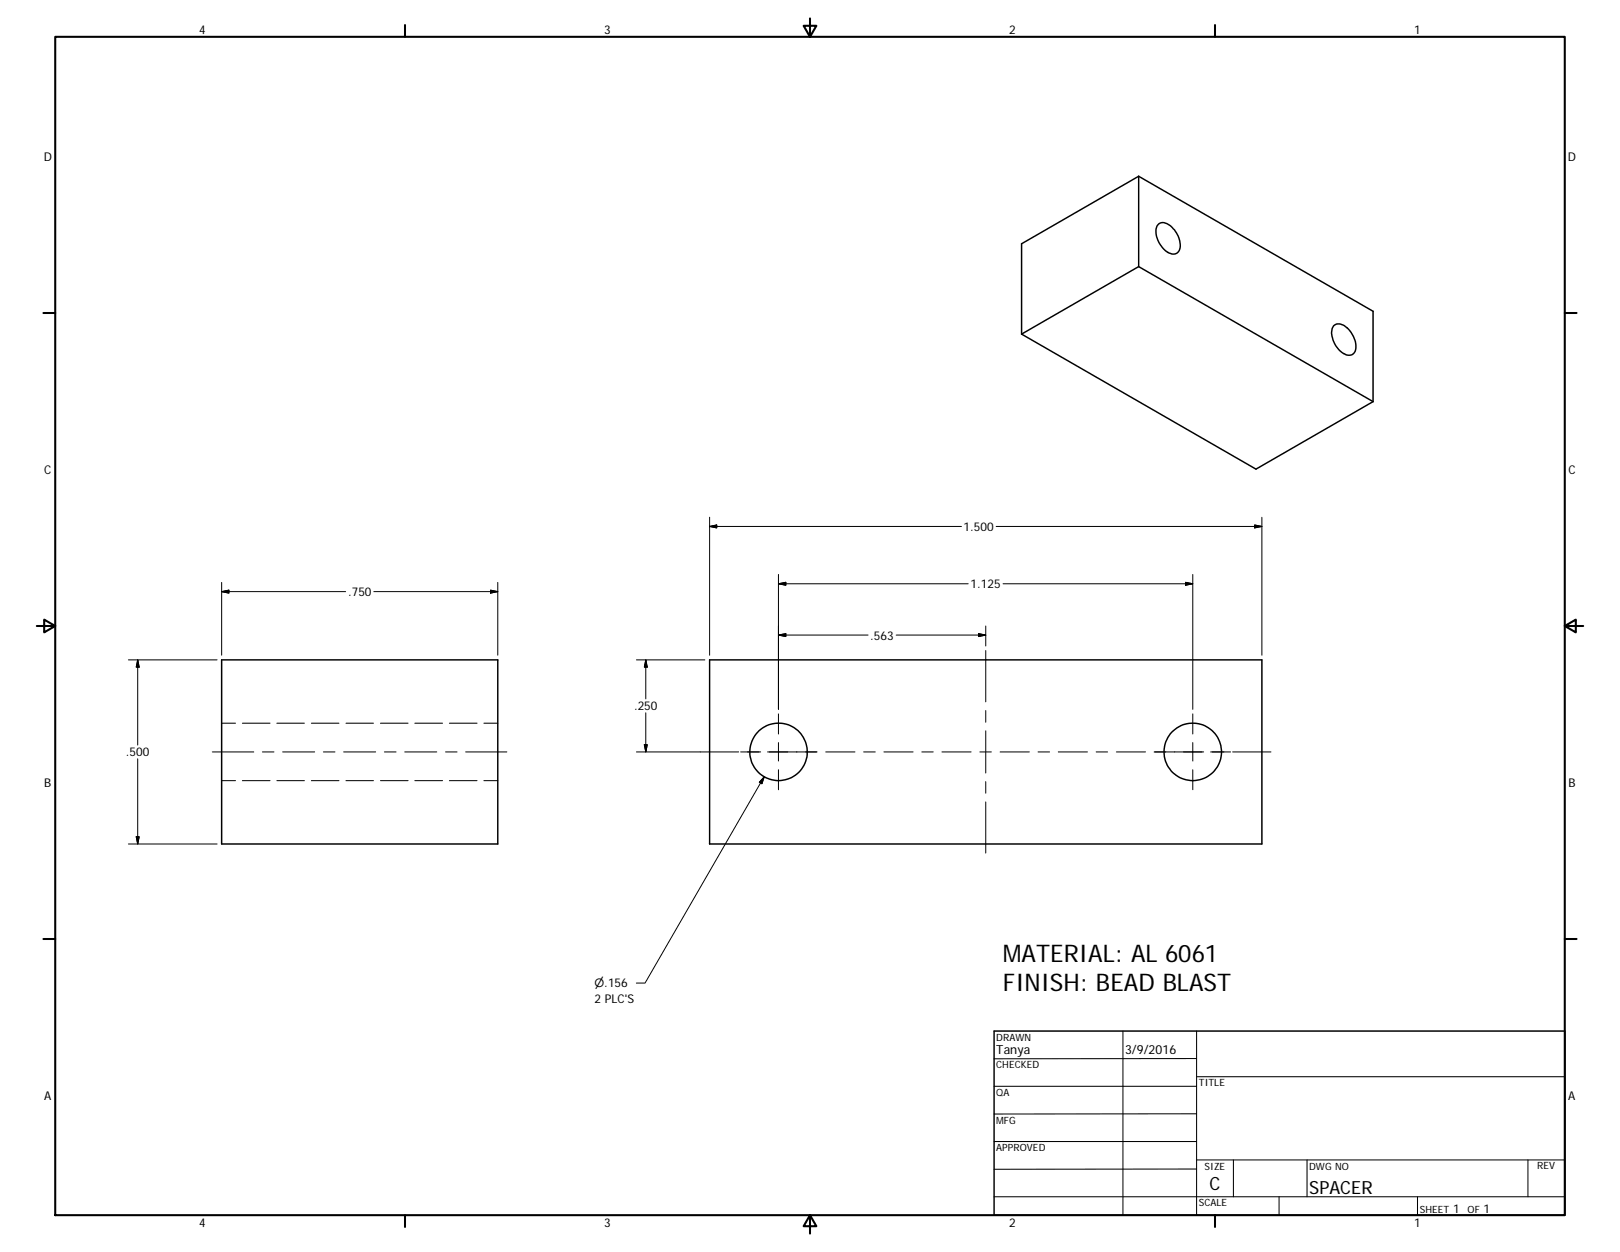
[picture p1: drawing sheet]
<svg xmlns="http://www.w3.org/2000/svg" width="279mm" height="216mm" viewBox="0 0 279 216" stroke-linecap="round" stroke-linejoin="round" font-family="sans-serif">
<g fill="none" stroke="#000" stroke-width=".25">
<path d="M196.4 30.4l-20.2 11.6v15.6M196.4 30.4l40.4 23.3v15.6M196.4 30.4v15.6M199.7 38.7a1.59 1.59 0 0 1 2.3 .3 4.2 4.2 0 0 1 1.4 4.1 1.26 1.26 0 0 1-2 .4 4.2 4.2 0 0 1-1.9-4.5zM176.2 57.6l40.4 23.3 20.2-11.6M196.4 46l40.4 23.3M196.4 46l-20.2 11.6M230 56.2a1.65 1.65 0 0 1 2.3 .3 4 4 0 0 1 1.3 4.2 1.38 1.38 0 0 1-2.1 .2 4.4 4.4 0 0 1-1.7-4.3zM38.2 113.8h47.7v31.7h-47.7zM122.4 113.8h95.2v31.7h-95.2zM171.4 177.8h98.5v31.7h-98.5z"/>
<circle cx="134.3" cy="129.7" r="5"/>
<circle cx="205.7" cy="129.7" r="5"/>
</g>
<g fill="none" stroke="#000" stroke-width=".18">
<path d="M38.2 124.7h2.4M38.2 134.6h2.4M41.8 124.7h4.8M41.8 134.6h4.8M47.8 124.7h4.7M47.8 134.6h4.7M53.7 124.7h4.8M53.7 134.6h4.8M59.7 124.7h4.7M59.7 134.6h4.7M65.6 124.7h4.8M65.6 134.6h4.8"/>
<path d="M71.5 124.7h4.8M71.5 134.6h4.8M77.5 124.7h4.8M77.5 134.6h4.8M83.5 124.7h2.4M83.5 134.6h2.4M193.7 177.8v31.7M206.4 177.8v31.7M171.4 187.3h35M171.4 196.8h35M206.4 185.7h63.5M206.4 182.5l-35 .1"/>
<path d="M206.4 192.1h-35M171.4 206.4h98.5M206.4 201.6h-35M206.4 200h63.5M212.7 200v6.4M220.6 206.4v3.1M225.4 200v6.4M244.5 206.4v3.1M263.5 200v6.4"/>
</g>
<g fill="none" stroke="#000" stroke-width=".36">
<path d="M9.5 6.3h260.4v203.2h-260.4zM69.8 4.3v2M139.7 3.2v3.1l-1.1-1.9h2.2l-1.1 1.9M209.5 4.3v2M7.5 54h2M269.9 54h2M6.3 107.9h3.2l-1.9-1.1v2.3l1.9-1.2M269.9 107.9l1.9 1.2v-2.3l-1.9 1.1h3.1M7.5 161.9h2M269.9 161.9h2M69.8 209.5v2.1M139.7 209.5l1.1 2h-2.2l1.1-2v3.2"/>
<path d="M209.5 209.5v2.1"/>
</g>
<g fill="none" stroke="#000" stroke-width=".17">
<path d="M122.4 90.8l1.2-.3v.5zM122.4 90.8h43.4M122.4 89.2v23.8M134.3 99.1v23.2M171.8 90.8h45.8M205.7 99.1v23.2M216.4 90.5l1.2 .3-1.2 .2zM217.6 89.2v23.8M22.1 113.8h15.3M23.7 113.8v14.7M23.7 113.8l.3 1.2h-.5zM38.2 102l1.3-.2v.5z"/>
<path d="M38.2 102h21.4M38.2 100.4v12.6M64.5 102h21.4M84.6 101.8l1.3 .2-1.3 .3zM85.9 100.4v12.6M109.8 113.8h11.8M111.4 113.8v6.7M111.4 113.8l.2 1.2h-.5zM134.3 100.7l1.2-.3v.5zM134.3 109.5l1.2-.2v.5zM134.3 100.7h32.7M134.3 109.5h15.4"/>
<path d="M154.6 109.5h15.4M168.8 109.3l1.2 .2-1.2 .3zM170 107.9v3.5M170 112.2v8.8M173 100.7h32.7M204.5 100.4l1.2 .3-1.2 .2zM23.7 130.9v14.6M36.6 129.7h7.2M45.3 129.7h1.9M48.7 129.7h5.6M55.8 129.7h2M59.3 129.7h5.5"/>
<path d="M66.3 129.7h2M69.8 129.7h5.5M76.8 129.7h2M80.3 129.7h7.1M111.1 128.4h.5l-.2 1.3zM111.4 122.9v6.8M127.4 129.7h-17.6M127.7 129.7h3.5M131.8 134l-20.5 35.5h-1.6M131.8 134l-.4 1.1-.4-.2zM132.4 129.7h8.5M134.3 123.1v3.5"/>
<path d="M134.3 128.1v3.1M134.3 132.7v3.5M142.4 129.7h5M148.9 129.7h2.1M152.4 129.7h5.1M159 129.7h2M162.5 129.7h5M169 129.7h2M170 122.5v2M170 126v7.3M170 134.8v2M170 138.3v8.8"/>
<path d="M172.5 129.7h5M179 129.7h2M182.5 129.7h5.1M189.1 129.7h1.9M192.5 129.7h5.1M199.1 129.7h8.5M205.7 123.1v3.5M205.7 128.1v3.1M205.7 132.7v3.5M208.8 129.7h3.4M212.6 129.7h6.6M22.1 145.5h15.3"/>
<path d="M23.5 144.3h.5l-.3 1.2z"/>
</g>
<g fill="#000" stroke="#000" stroke-width=".17">
<path d="M122.4 90.8l1.2-.3v.5zM216.4 90.5l1.2 .3-1.2 .2zM23.7 113.8l.3 1.2h-.5zM38.2 102l1.3-.2v.5zM84.6 101.8l1.3 .2-1.3 .3zM111.4 113.8l.2 1.2h-.5zM134.3 100.7l1.2-.3v.5zM134.3 109.5l1.2-.2v.5zM168.8 109.3l1.2 .2-1.2 .3zM204.5 100.4l1.2 .3-1.2 .2zM111.1 128.4h.5l-.2 1.3zM131.8 134l-.4 1.1-.4-.2z"/>
<path d="M23.5 144.3h.5l-.3 1.2z"/>
</g>
<g font-size="4.2">
<text x="173" y="165.9">MATERIAL: AL 6061</text>
<text x="173" y="170.9">FINISH: BEAD BLAST</text>
</g>
<g font-size="3.1">
<text x="208.6" y="205.3">C</text>
<text x="225.8" y="206">SPACER</text>
</g>
<g font-size="2.2">
<text x="171.8" y="181.7">Tanya</text>
<text x="194.1" y="181.8">3/9/2016</text>
</g>
<g font-size="2.1">
<text x="34.4" y="5.9">4</text>
<text x="104.2" y="5.9">3</text>
<text x="174" y="5.9">2</text>
<text x="243.9" y="5.9">1</text>
<text x="7.6" y="27.8">D</text>
<text x="270.4" y="27.8">D</text>
<text x="7.6" y="81.7">C</text>
<text x="270.5" y="81.7">C</text>
<text x="166.2" y="91.6">1.500</text>
<text x="167.4" y="101.4">1.125</text>
<text x="60" y="102.8">.750</text>
<text x="150.1" y="110.3">.563</text>
<text x="109.3" y="122.5">.250</text>
<text x="21.7" y="130.4">.500</text>
<text x="7.6" y="135.7">B</text>
<text x="270.5" y="135.7">B</text>
<text x="102.5" y="173">2 PLC'S</text>
<text x="7.6" y="189.7">A</text>
<text x="270.5" y="189.7">A</text>
<text x="250.6" y="209.1">1</text>
<text x="255.9" y="209.1">1</text>
<text x="34.4" y="211.6">4</text>
<text x="104.2" y="211.6">3</text>
<text x="174" y="211.6">2</text>
<text x="243.9" y="211.6">1</text>
</g>
<text font-size="2" x="102.5" y="170.3">⌀.156</text>
<g font-size="1.7">
<text x="171.8" y="179.5">DRAWN</text>
<text x="171.8" y="184.2">CHECKED</text>
<text x="171.8" y="189">QA</text>
<text x="206.7" y="187.3">TITLE</text>
<text x="171.8" y="193.8">MFG</text>
<text x="171.8" y="198.5">APPROVED</text>
<text x="207.8" y="201.7">SIZE</text>
<text x="225.8" y="201.7">DWG NO</text>
<text x="265.1" y="201.7">REV</text>
<text x="206.8" y="208">SCALE</text>
<text x="244.9" y="209.1">SHEET</text>
<text x="253.1" y="209.1">OF</text>
</g>
</svg>
